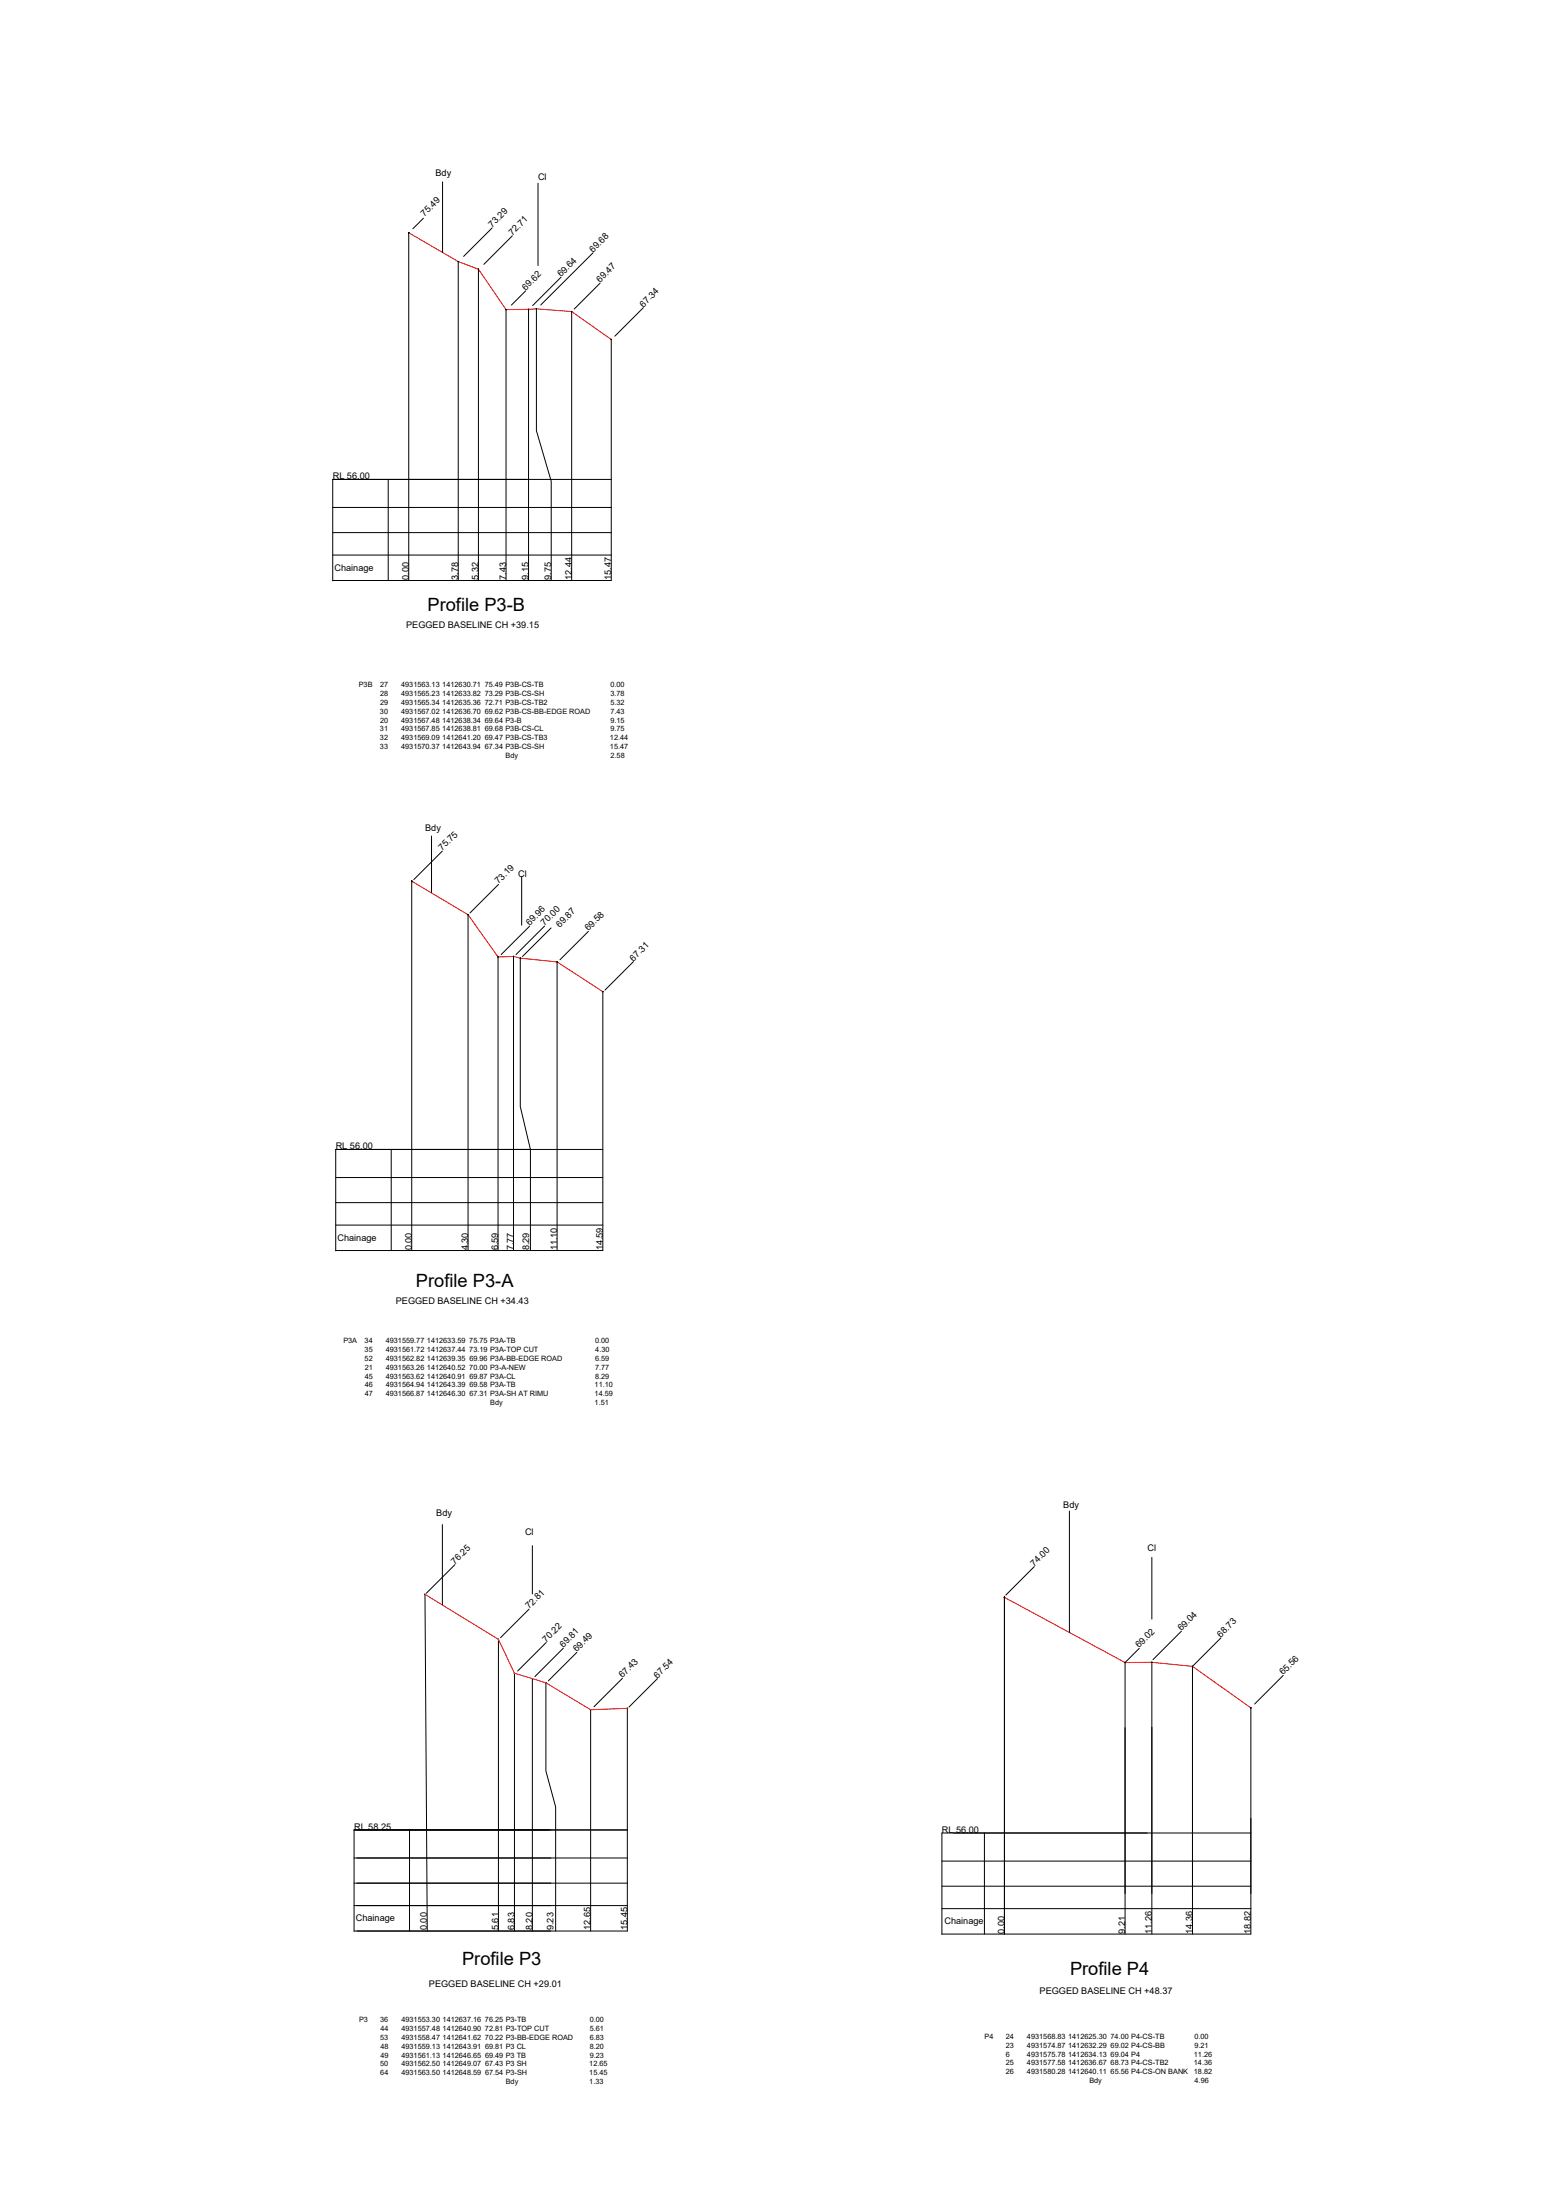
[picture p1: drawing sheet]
<svg xmlns="http://www.w3.org/2000/svg" width="297mm" height="420mm" viewBox="0 0 297 420" stroke-linecap="round" stroke-linejoin="round" font-family="sans-serif">
<!-- layer: 0 -->
<g fill="none" stroke="#000" stroke-width=".19">
<path d="M84.5 34.7v13.5M102.7 35v15.7M78 44.4l.1 .1M78 44.5v66.4M78.1 44.4l-.1 .1M80.8 41.7l-2 2M87.4 49.9l.1 .1M87.5 50v60.9M87.5 49.9l-.1 .1M91.3 51.4h.1M91.3 51.4v59.5M91.4 51.4h-.1"/>
<path d="M94 43.5l-5.5 5.5M96.6 59.1v.1M96.6 59.1v51.8M97.8 45l-5.4 5.5M100.4 55.5l-2.8 2.8M100.9 59v.1M100.9 59.1v51.8M102.4 59h.1M102.4 59v23.3l2.8 9.6v19M107.1 52.9l-5.4 5.5M109.1 59.5h.1M109.1 59.5v51.4"/>
<path d="M109.2 59.5h-.1M113.2 48.3l-10 9.9M114.6 54.1l-5 4.9M122.8 58.8l-5.4 5.4M116.7 64.8v.1M116.7 64.8v46.1h-53.2M63.5 96.9h53.2M74.1 91.6v19.3M116.7 91.6h-53.2v19.3M63.5 106h53.2M63.5 101.7h53.2M82.4 159.7v10.8"/>
<path d="M78.6 168.3h.1M78.6 168.3v70.5M84.4 162.5l-5.4 5.5M89.4 174.7v64.1M89.4 174.6l-.1 .1M95.2 168.9l-5.5 5.5M99.6 167.5v9.2M101.1 176.9l-5.4 5.4M104 176.9l-5.5 5.4M105.2 177.2l-5.5 5.5M112.3 177.9l-5.4 5.4M95 182.7l.1 .1"/>
<path d="M95.1 182.8v56M95.1 182.7l-.1 .1M98 182.6l.1 .1M98 182.7v56.1M98.1 182.6l-.1 .1M99.3 182.9l.1 .1M99.3 183v28.3l2 8.2v19.3M99.4 182.9l-.1 .1M106.4 183.8l-.1 55M106.4 183.7l-.1 .1M115 189.3l.1 .1M115.1 189.4v49.4h-51"/>
<path d="M115.1 189.3l-.1 .1M120.9 183.6l-5.4 5.5M74.7 219.5v19.3M115.1 219.5h-51v19.4M64.1 234h51M64.1 229.7h51M64.1 224.9h51M84.5 291.2v15.3M86.8 298.8l-5.4 5.5M101.6 295.2v9.2M197.4 299.2l-5.4 5.4M204.1 288.6v23.2"/>
<path d="M219.9 297.4v11.8M81.1 304.5h.1M81.1 304.5l.5 64.3M81.2 304.5h-.1M95.1 313l.1 .1M95.2 313.1v55.7M95.2 313l-.1 .1M98.2 319.5v.1M98.2 319.6v49.2M101 307.3l-5.4 5.5M104.3 313.7l-5.5 5.4M107.6 314.8l-5.5 5.4"/>
<path d="M110.1 315.6l-5.4 5.4M191.7 305l.1 .1M191.7 305.1v64.3M191.8 304.8l-.1 .3M191.8 305l-.1 .1M214.7 317.5l.1 .1M214.8 317.5l-.1 .1M217.5 314.8l-2.7 2.7v51.9M219.9 317.4v.1M219.9 317.5v51.9M225.5 311.5l-5.4 5.5M227.6 318.2l.1 .1"/>
<path d="M227.6 318.2v51.2M227.7 318.2l-.1 .1M233.1 312.8l-5.5 5.4M245 320l-5.5 5.4M101.7 320.6h-.1M101.7 320.6h-.1v48.2M104.2 321.3v.1M104.2 321.4v16.8l1.9 6.9v23.7M112.7 326.5l.1 .1M112.8 326.5v42.3M112.8 326.5l-.1 .1M118.8 320.5l-5.4 5.5"/>
<path d="M119.7 326.2l.1 .1M119.8 326.3v42.5h-52.2M119.8 326.2l-.1 .1M125.5 320.6l-5.4 5.4M238.8 326.2v43.2h-59M238.8 326.1v.1M67.6 359.6h52.2M67.6 354.8h52.2M78.2 349.5v19.3M119.8 349.5h-52.2v19.3M179.8 355.4h59M187.9 350.1v19.3"/>
<path d="M238.8 350.1h-59v19.3M67.6 363.9h52.2M179.8 364.5h59M179.8 360.2h59"/>
<circle cx="78" cy="44.4" r=".03"/>
<circle cx="87.5" cy="50" r=".03"/>
<circle cx="91.3" cy="51.4" r=".03"/>
<circle cx="96.6" cy="59.1" r=".03"/>
<circle cx="100.9" cy="59.1" r=".03"/>
<circle cx="102.4" cy="59" r=".03"/>
<circle cx="109.1" cy="59.5" r=".03"/>
<circle cx="116.7" cy="64.8" r=".03"/>
<circle cx="78.6" cy="168.3" r=".03"/>
<circle cx="89.3" cy="174.7" r=".03"/>
<circle cx="95.1" cy="182.8" r=".03"/>
<circle cx="98" cy="182.7" r=".03"/>
<circle cx="99.3" cy="183" r=".03"/>
<circle cx="106.3" cy="183.7" r=".03"/>
<circle cx="115.1" cy="189.4" r=".03"/>
<circle cx="81.1" cy="304.5" r=".03"/>
<circle cx="95.1" cy="313.1" r=".03"/>
<circle cx="98.2" cy="319.6" r=".03"/>
<circle cx="191.7" cy="305.1" r=".03"/>
<circle cx="214.8" cy="317.5" r=".03"/>
<circle cx="219.9" cy="317.5" r=".03"/>
<circle cx="227.6" cy="318.2" r=".03"/>
<circle cx="101.6" cy="320.6" r=".03"/>
<circle cx="104.2" cy="321.4" r=".03"/>
<circle cx="112.7" cy="326.5" r=".03"/>
<circle cx="119.8" cy="326.3" r=".03"/>
<circle cx="238.8" cy="326.2" r=".03"/>
</g>
<path d="M78 44.5l9.5 5.5 3.8 1.4 5.3 7.7 5.8-.1 6.7 .5 7.6 5.3M78.6 168.3l10.8 6.4 5.7 8.1 2.9-.1 1.3 .3 7 .7 8.8 5.7M81.1 304.5l14.1 8.6 3 6.5 6 1.8 8.6 5.1 7-.2M191.7 305.1l23.1 12.4h5.1l7.7 .7 11.2 8" fill="none" stroke="#f00" stroke-width=".19"/>
<g font-size="3.5">
<text x="81.6" y="116.7">Profile P3-B</text>
<text x="79.4" y="245.8">Profile P3-A</text>
<text x="88.2" y="375.3">Profile P3</text>
<text x="204.3" y="377.2">Profile P4</text>
</g>
<g font-size="1.7">
<text x="83.1" y="33.7">Bdy</text>
<text x="102.7" y="34.3">Cl</text>
<text x="81.1" y="41.4" transform="rotate(-45 81.1 41.4)">75.49</text>
<text x="94" y="43.5" transform="rotate(-45 94 43.5)">73.29</text>
<text x="97.8" y="45" transform="rotate(-45 97.8 45)">72.71</text>
<text x="107.1" y="52.9" transform="rotate(-45 107.1 52.9)">69.64</text>
<text x="113.2" y="48.3" transform="rotate(-45 113.2 48.3)">69.68</text>
<text x="100.4" y="55.5" transform="rotate(-45 100.4 55.5)">69.62</text>
<text x="114.6" y="54.1" transform="rotate(-45 114.6 54.1)">69.47</text>
<text x="122.8" y="58.8" transform="rotate(-45 122.8 58.8)">67.34</text>
<text x="63.5" y="91.6">RL 56.00</text>
<text x="63.8" y="109">Chainage</text>
<text x="78" y="110.8" transform="rotate(-90 78 110.8)">0.00</text>
<text x="87.5" y="110.8" transform="rotate(-90 87.5 110.8)">3.78</text>
<text x="91.3" y="110.8" transform="rotate(-90 91.3 110.8)">5.32</text>
<text x="96.6" y="110.8" transform="rotate(-90 96.6 110.8)">7.43</text>
<text x="100.9" y="110.8" transform="rotate(-90 100.9 110.8)">9.15</text>
<text x="105.2" y="110.8" transform="rotate(-90 105.2 110.8)">9.75</text>
<text x="109.1" y="110.8" transform="rotate(-90 109.1 110.8)">12.44</text>
<text x="116.7" y="110.8" transform="rotate(-90 116.7 110.8)">15.47</text>
<text x="77.5" y="120">PEGGED BASELINE CH +39.15</text>
<text x="81.2" y="158.8">Bdy</text>
<text x="84.4" y="162.5" transform="rotate(-45 84.4 162.5)">75.75</text>
<text x="98.9" y="167.5">Cl</text>
<text x="95.2" y="168.9" transform="rotate(-45 95.2 168.9)">73.19</text>
<text x="101.1" y="176.9" transform="rotate(-45 101.1 176.9)">69.96</text>
<text x="104" y="176.9" transform="rotate(-45 104 176.9)">70.00</text>
<text x="106.9" y="177.2" transform="rotate(-45 106.9 177.2)">69.87</text>
<text x="112.3" y="177.9" transform="rotate(-45 112.3 177.9)">69.58</text>
<text x="120.9" y="183.6" transform="rotate(-45 120.9 183.6)">67.31</text>
<text x="64.1" y="219.5">RL 56.00</text>
<text x="64.4" y="237">Chainage</text>
<text x="78.6" y="238.8" transform="rotate(-90 78.6 238.8)">0.00</text>
<text x="89.4" y="238.8" transform="rotate(-90 89.4 238.8)">4.30</text>
<text x="95.1" y="238.8" transform="rotate(-90 95.1 238.8)">6.59</text>
<text x="98" y="238.8" transform="rotate(-90 98 238.8)">7.77</text>
<text x="101" y="238.8" transform="rotate(-90 101 238.8)">8.29</text>
<text x="106.3" y="238.8" transform="rotate(-90 106.3 238.8)">11.10</text>
<text x="115.1" y="238.8" transform="rotate(-90 115.1 238.8)">14.59</text>
<text x="75.6" y="249">PEGGED BASELINE CH +34.43</text>
<text x="203" y="287.9">Bdy</text>
<text x="83.3" y="289.6">Bdy</text>
<text x="100.2" y="293.2">Cl</text>
<text x="86.8" y="298.8" transform="rotate(-45 86.8 298.8)">76.25</text>
<text x="197.4" y="299.2" transform="rotate(-45 197.4 299.2)">74.00</text>
<text x="219.1" y="296.2">Cl</text>
<text x="101" y="307.3" transform="rotate(-45 101 307.3)">72.81</text>
<text x="225.5" y="311.5" transform="rotate(-45 225.5 311.5)">69.04</text>
<text x="104.3" y="313.7" transform="rotate(-45 104.3 313.7)">70.22</text>
<text x="107.6" y="314.8" transform="rotate(-45 107.6 314.8)">69.81</text>
<text x="110.1" y="315.6" transform="rotate(-45 110.1 315.6)">69.49</text>
<text x="217.5" y="314.8" transform="rotate(-45 217.5 314.8)">69.02</text>
<text x="233.1" y="312.8" transform="rotate(-45 233.1 312.8)">68.73</text>
<text x="118.8" y="320.5" transform="rotate(-45 118.8 320.5)">67.43</text>
<text x="125.5" y="320.6" transform="rotate(-45 125.5 320.6)">67.54</text>
<text x="245" y="320" transform="rotate(-45 245 320)">65.56</text>
<text x="67.6" y="349.5">RL 58.25</text>
<text x="179.8" y="350.1">RL 56.00</text>
<text x="67.9" y="366.9">Chainage</text>
<text x="81.5" y="368.6" transform="rotate(-90 81.5 368.6)">0.00</text>
<text x="95.2" y="368.6" transform="rotate(-90 95.2 368.6)">5.61</text>
<text x="98.2" y="368.6" transform="rotate(-90 98.2 368.6)">6.83</text>
<text x="101.6" y="368.6" transform="rotate(-90 101.6 368.6)">8.20</text>
<text x="105.7" y="368.6" transform="rotate(-90 105.7 368.6)">9.23</text>
<text x="112.8" y="368.6" transform="rotate(-90 112.8 368.6)">12.65</text>
<text x="119.8" y="368.6" transform="rotate(-90 119.8 368.6)">15.45</text>
<text x="180.3" y="367.5">Chainage</text>
<text x="191.7" y="369.4" transform="rotate(-90 191.7 369.4)">0.00</text>
<text x="214.8" y="369.4" transform="rotate(-90 214.8 369.4)">9.21</text>
<text x="219.9" y="369.4" transform="rotate(-90 219.9 369.4)">11.26</text>
<text x="227.6" y="369.4" transform="rotate(-90 227.6 369.4)">14.36</text>
<text x="238.8" y="369.4" transform="rotate(-90 238.8 369.4)">18.82</text>
<text x="81.9" y="379.4">PEGGED BASELINE CH +29.01</text>
<text x="198.5" y="380.8">PEGGED BASELINE CH +48.37</text>
</g>
<g font-size="1.4">
<text x="68.5" y="131.3">P3B</text>
<text x="72.6" y="131.3">27</text>
<text x="76.6" y="131.3">4931563.13 1412630.71 75.49 P3B-CS-TB</text>
<text x="116.5" y="131.3">0.00</text>
<text x="72.5" y="136.3">30</text>
<text x="72.6" y="133">28</text>
<text x="72.6" y="134.6">29</text>
<text x="72.6" y="138">20</text>
<text x="76.6" y="133">4931565.23 1412633.82 73.29 P3B-CS-SH</text>
<text x="76.6" y="134.6">4931565.34 1412635.36 72.71 P3B-CS-TB2</text>
<text x="76.6" y="136.3">4931567.02 1412636.70 69.62 P3B-CS-BB-EDGE ROAD</text>
<text x="76.6" y="138">4931567.48 1412638.34 69.64 P3-B</text>
<text x="116.5" y="136.3">7.43</text>
<text x="116.5" y="133">3.78</text>
<text x="116.5" y="134.6">5.32</text>
<text x="116.5" y="138">9.15</text>
<text x="72.5" y="139.7">31</text>
<text x="72.5" y="141.4">32</text>
<text x="72.5" y="143">33</text>
<text x="76.6" y="139.7">4931567.85 1412638.81 69.68 P3B-CS-CL</text>
<text x="76.6" y="141.4">4931569.09 1412641.20 69.47 P3B-CS-TB3</text>
<text x="76.6" y="143">4931570.37 1412643.94 67.34 P3B-CS-SH</text>
<text x="116.4" y="141.4">12.44</text>
<text x="116.4" y="143">15.47</text>
<text x="116.5" y="139.7">9.75</text>
<text x="96.5" y="144.7">Bdy</text>
<text x="116.6" y="144.7">2.58</text>
<text x="65.5" y="256.6">P3A</text>
<text x="69.6" y="256.6">34</text>
<text x="73.6" y="256.6">4931559.77 1412633.59 75.75 P3A-TB</text>
<text x="113.6" y="256.6">0.00</text>
<text x="69.6" y="258.2">35</text>
<text x="69.6" y="259.9">52</text>
<text x="69.6" y="261.6">21</text>
<text x="69.6" y="263.3">45</text>
<text x="73.6" y="258.2">4931561.72</text>
<text x="73.6" y="259.9">4931562.82 1412639.35 69.96 P3A-BB-EDGE ROAD</text>
<text x="73.6" y="261.6">4931563.26 1412640.52 70.00 P3-A-NEW</text>
<text x="73.6" y="263.3">4931563.62 1412640.91 69.87 P3A-CL</text>
<text x="81.5" y="258.2">1412637.44</text>
<text x="89.6" y="258.2">73.19 P3A-TOP CUT</text>
<text x="113.6" y="261.6">7.77</text>
<text x="113.6" y="259.9">6.59</text>
<text x="113.6" y="263.3">8.29</text>
<text x="113.6" y="258.2">4.30</text>
<text x="69.6" y="264.9">46</text>
<text x="69.6" y="266.6">47</text>
<text x="73.6" y="264.9">4931564.94 1412643.39 69.58 P3A-TB</text>
<text x="73.6" y="266.6">4931566.87 1412646.30 67.31 P3A-SH AT RIMU</text>
<text x="93.6" y="268.3">Bdy</text>
<text x="113.5" y="264.9">11.10</text>
<text x="113.5" y="266.6">14.59</text>
<text x="113.5" y="268.3">1.51</text>
<text x="68.5" y="386.2">P3</text>
<text x="72.6" y="386.2">36</text>
<text x="72.6" y="389.6">53</text>
<text x="72.6" y="387.9">44</text>
<text x="76.6" y="386.2">4931553.30 1412637.16 76.25 P3-TB</text>
<text x="76.6" y="387.9">4931557.48 1412640.90 72.81 P3-TOP CUT</text>
<text x="76.6" y="389.6">4931558.47 1412641.62 70.22 P3-BB-EDGE ROAD</text>
<text x="112.6" y="386.2">0.00</text>
<text x="112.6" y="387.9">5.61</text>
<text x="112.6" y="389.6">6.83</text>
<text x="188" y="389.4">P4</text>
<text x="192" y="389.4">24</text>
<text x="196.1" y="389.4">4931568.83 1412625.30 74.00 P4-CS-TB</text>
<text x="228" y="389.4">0.00</text>
<text x="72.6" y="394.6">50</text>
<text x="72.6" y="391.3">48</text>
<text x="72.6" y="393">49</text>
<text x="76.6" y="391.3">4931559.13 1412643.91 69.81 P3 CL</text>
<text x="76.6" y="393">4931561.13 1412646.65 69.49 P3 TB</text>
<text x="76.6" y="394.6">4931562.50 1412649.07 67.43 P3 SH</text>
<text x="112.5" y="394.6">12.65</text>
<text x="112.6" y="391.3">8.20</text>
<text x="112.6" y="393">9.23</text>
<text x="192" y="392.8">6</text>
<text x="192" y="391.1">23</text>
<text x="192" y="394.4">25</text>
<text x="196.1" y="391.1">4931574.87 1412632.29 69.02 P4-CS-BB</text>
<text x="196.1" y="392.8">4931575.78 1412634.13 69.04 P4</text>
<text x="196.1" y="394.4">4931577.58 1412636.67 68.73 P4-CS-TB2</text>
<text x="227.9" y="392.8">11.26</text>
<text x="227.9" y="394.4">14.36</text>
<text x="228" y="391.1">9.21</text>
<text x="72.6" y="396.3">64</text>
<text x="76.6" y="396.3">4931563.50 1412648.59 67.54 P3-SH</text>
<text x="96.5" y="398">Bdy</text>
<text x="112.5" y="396.3">15.45</text>
<text x="112.5" y="398">1.33</text>
<text x="192" y="396.1">26</text>
<text x="196.1" y="396.1">4931580.28 1412640.11 65.56 P4-CS-ON BANK</text>
<text x="208" y="397.8">Bdy</text>
<text x="227.9" y="396.1">18.82</text>
<text x="228" y="397.8">4.96</text>
</g>
</svg>
